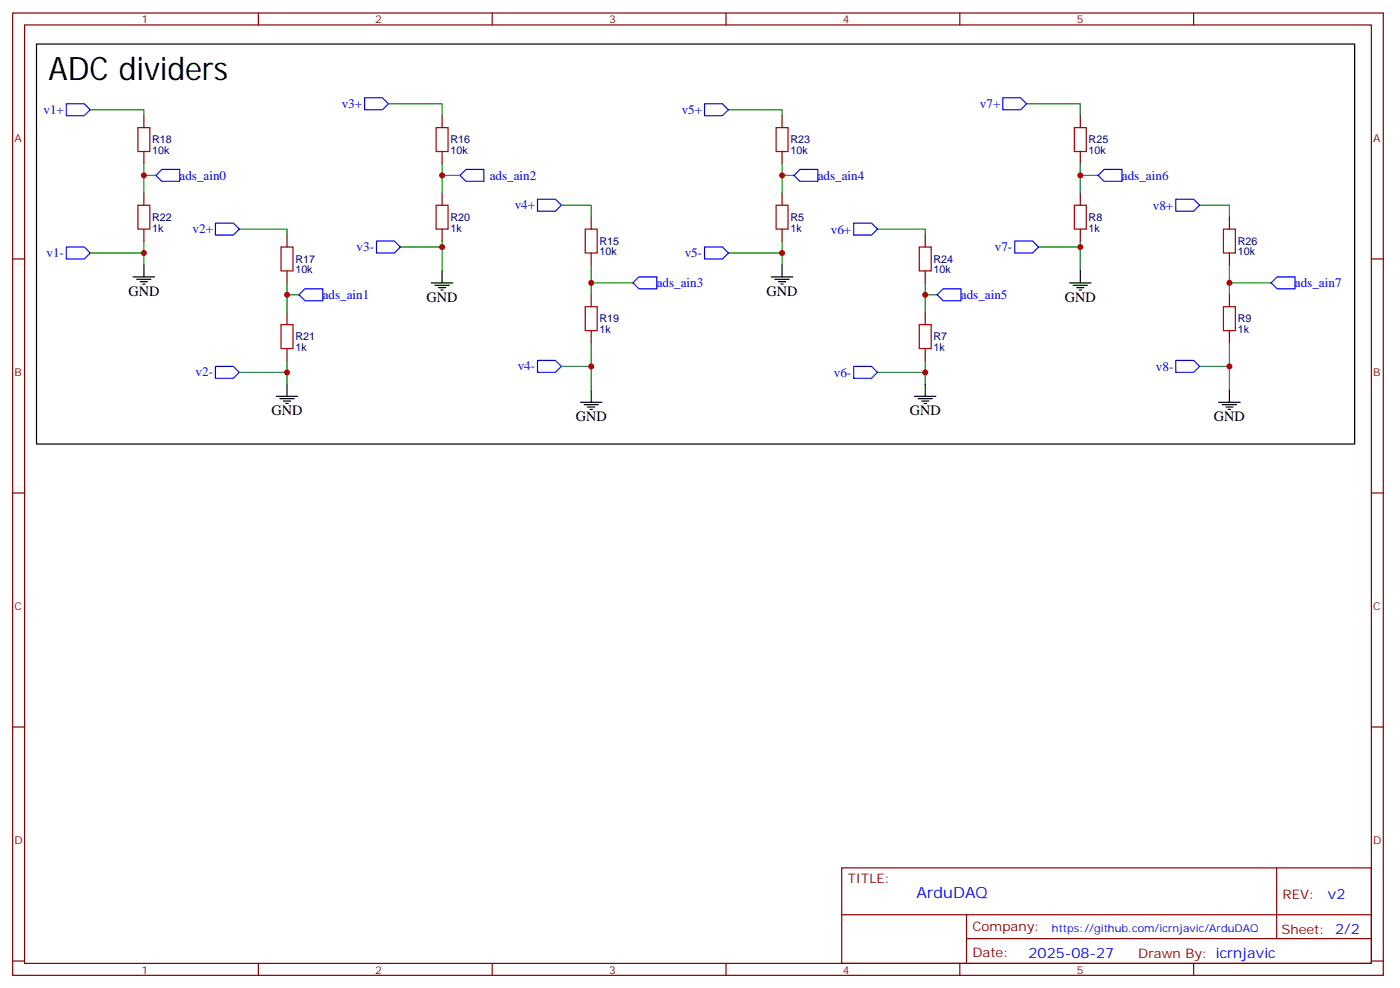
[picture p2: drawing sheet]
<svg xmlns="http://www.w3.org/2000/svg" width="414mm" height="292mm" viewBox="0 0 414 292" stroke-linecap="round" stroke-linejoin="round" font-family="sans-serif">
<g fill="none" stroke="#870000" stroke-width=".35">
<path d="M3.7 3.8h405.4v284.4h-405.4zM7.3 7.4h398.3v277.3h-398.3zM76.4 3.8v3.6M145.6 3.8v3.6M214.7 3.8v3.6M283.8 3.8v3.6M353 3.8v3.6M42.5 34.2v3.5M130.7 34.2v3.5M231.3 34.2v3.5M319.5 34.2v3.5M42.5 44.8v3.5"/>
<path d="M42.5 57.1v3.5M130.7 44.8v3.5M130.7 57.1v3.5M231.3 44.8v3.5M231.3 57.1v3.5M319.5 44.8v3.5M319.5 57.1v3.5M3.7 76.5h3.6M42.5 67.7v3.5M84.9 69.5v3.5M130.7 67.7v3.5M174.8 64.2v3.5"/>
<path d="M174.8 74.8v3.5M231.3 67.7v3.5M273.6 69.5v3.5M319.5 67.7v3.5M363.6 64.2v3.5M363.6 74.8v3.5M405.6 76.5h3.5M84.9 80v3.6M84.9 92.4v3.5M174.8 87.1v3.5M174.8 97.7v3.5M273.6 80v3.6"/>
<path d="M273.6 92.4v3.5M363.6 87.1v3.5M363.6 97.7v3.5M84.9 103v3.5M273.6 103v3.5M3.7 145.7h3.6M405.6 145.7h3.5M3.7 214.8h3.6M405.6 214.8h3.5M248.9 256.4h156.7v28.3h-156.7zM377.5 256.5l.1 20.8M249 270.3h156.4"/>
<path d="M285.8 277.3h119.6M285.8 270.3v14.1M3.7 284h3.6M76.4 284.7v3.5M145.6 284.7v3.5M214.7 284.7v3.5M283.8 284.7v3.5M353 284.7v3.5M405.6 284h3.5"/>
</g>
<g fill="none" stroke="#a10000" stroke-width=".35">
<path d="M40.8 37.7h3.5v7.1h-3.5zM129 37.7h3.5v7.1h-3.5zM229.5 37.7h3.5v7.1h-3.5zM317.7 37.7h3.5v7.1h-3.5zM40.8 60.6h3.5v7.1h-3.5zM83.1 73h3.5v7h-3.5zM129 60.6h3.5v7.1h-3.5zM173.1 67.7h3.5v7.1h-3.5zM229.5 60.6h3.5v7.1h-3.5zM271.9 73h3.5v7h-3.5zM317.7 60.6h3.5v7.1h-3.5zM361.8 67.7h3.5v7.1h-3.5z"/>
<path d="M83.1 95.9h3.5v7.1h-3.5zM173.1 90.6h3.5v7.1h-3.5zM271.9 95.9h3.5v7.1h-3.5zM361.8 90.6h3.5v7.1h-3.5z"/>
</g>
<g fill="none" stroke="#008700" stroke-width=".35">
<path d="M26.7 32.4h15.8v1.8M114.9 30.7h15.8v3.5M215.4 32.4h15.9v1.8M303.6 30.7h15.9v3.5M42.5 48.3v8.8M42.5 51.8h3.6M130.7 48.3v8.8M130.7 51.8h5.3M231.3 51.8h3.5M231.3 48.3v8.8M319.5 51.8h5.3M319.5 48.3v8.8"/>
<path d="M42.5 71.2v3.6h-15.8M42.5 74.8v3.5M70.8 67.7h14.1v1.8M130.7 71.2v1.8h-12.3M130.7 73v7M166 60.6h8.8v3.6M174.8 78.3v8.8M231.3 71.2v3.6h-15.9M231.3 74.8v3.5M259.5 67.7h14.1v1.8M319.5 73v7M319.5 71.2v1.8h-12.4"/>
<path d="M354.8 60.6h8.8v3.6M363.6 78.3v8.8M84.9 83.6v8.8M84.9 87.1h3.5M174.8 83.6h12.4M273.6 87.1h3.5M273.6 83.6v8.8M363.6 83.6h12.3M84.9 106.5v3.5h-14.1M84.9 110v3.6M174.8 101.2v7.1h-8.8M174.8 108.3v7"/>
<path d="M273.6 106.5v3.5h-14.1M273.6 110v3.6M363.6 108.3v7M363.6 101.2v7.1h-8.8"/>
</g>
<g fill="none" stroke="#00f" stroke-width=".35">
<path d="M19.6 30.7h5.3l1.8 1.7-1.8 1.8h-5.3zM107.8 28.9h5.3l1.8 1.8-1.8 1.7h-5.3zM208.4 30.7h5.2l1.8 1.7-1.8 1.8h-5.2zM296.5 28.9h5.3l1.8 1.8-1.8 1.7h-5.3zM47.8 50.1h5.3v3.5h-5.3l-1.7-1.8zM137.8 50.1h5.3v3.5h-5.3l-1.8-1.8zM159 58.9h5.3l1.7 1.7-1.7 1.8h-5.3zM236.6 50.1h5.3v3.5h-5.3l-1.8-1.8zM326.5 50.1h5.3v3.5h-5.3l-1.7-1.8zM347.7 58.9h5.3l1.8 1.7-1.8 1.8h-5.3zM19.6 73h5.3l1.8 1.8-1.8 1.7h-5.3zM63.7 65.9h5.3l1.8 1.8-1.8 1.8h-5.3z"/>
<path d="M111.3 71.2h5.3l1.8 1.8-1.8 1.8h-5.3zM208.4 73h5.2l1.8 1.8-1.8 1.7h-5.2zM252.4 65.9h5.3l1.8 1.8-1.8 1.8h-5.3zM300.1 71.2h5.3l1.7 1.8-1.7 1.8h-5.3zM90.2 85.3h5.3v3.6h-5.3l-1.8-1.8zM188.9 81.8h5.3v3.5h-5.3l-1.7-1.7zM278.9 85.3h5.3v3.6h-5.3l-1.8-1.8zM375.9 83.6l1.8-1.8h5.3v3.5h-5.3zM63.7 108.3h5.3l1.8 1.7-1.8 1.8h-5.3zM159 106.5h5.3l1.7 1.8-1.7 1.7h-5.3zM252.4 108.3h5.3l1.8 1.7-1.8 1.8h-5.3zM347.7 106.5h5.3l1.8 1.8-1.8 1.7h-5.3z"/>
</g>
<g fill="none" stroke="#000" stroke-width=".35">
<path d="M10.8 13h389.8v118.2h-389.8zM42.5 78.3v3.5M231.3 78.3v3.5M39.4 81.8h6.3M40.4 82.5h4.3M41.5 83.2h2.1M42.2 83.9h.7M127.6 83.6h6.3M128.6 84.3h4.3M129.7 85h2.1M130.4 85.7h.7M130.7 80v3.6"/>
<path d="M228.1 81.8h6.4M229.2 82.5h4.2M230.2 83.2h2.1M230.9 83.9h.7M316.3 83.6h6.4M317.4 84.3h4.2M318.4 85h2.1M319.1 85.7h.7M319.5 80v3.6M81.7 117.1h6.4M82.8 117.8h4.2M83.8 118.5h2.1"/>
<path d="M84.5 119.2h.7M84.9 113.6v3.5M171.7 118.9h6.3M172.7 119.6h4.3M174.8 115.3v3.6M270.4 117.1h6.4M271.5 117.8h4.2M272.6 118.5h2.1M273.3 119.2h.7M273.6 113.6v3.5M360.4 118.9h6.3M361.5 119.6h4.2"/>
<path d="M363.6 115.3v3.6M173.8 120.3h2.1M174.5 121h.7M362.5 120.3h2.1M363.2 121h.7"/>
</g>
<g fill="#c00">
<circle cx="42.5" cy="74.8" r=".88"/>
<circle cx="84.9" cy="110" r=".88"/>
<circle cx="130.7" cy="73" r=".88"/>
<circle cx="174.8" cy="108.3" r=".88"/>
<circle cx="42.5" cy="51.8" r=".88"/>
<circle cx="84.9" cy="87.1" r=".88"/>
<circle cx="130.7" cy="51.8" r=".88"/>
<circle cx="174.8" cy="83.6" r=".88"/>
<circle cx="363.6" cy="83.6" r=".88"/>
<circle cx="319.5" cy="51.8" r=".88"/>
<circle cx="273.6" cy="87.1" r=".88"/>
<circle cx="231.3" cy="51.8" r=".88"/>
<circle cx="363.6" cy="108.3" r=".88"/>
<circle cx="319.5" cy="73" r=".88"/>
<circle cx="273.6" cy="110" r=".88"/>
<circle cx="231.3" cy="74.8" r=".88"/>
</g>
<text font-size="9.5" x="14.3" y="23.6">ADC dividers</text>
<text font-size="4.6" fill="#00f" x="271" y="265.5">ArduDAQ</text>
<g font-size="4.2">
<text x="38" y="87.5">GND</text>
<text x="126.2" y="89.2">GND</text>
<text x="226.7" y="87.5">GND</text>
<text x="314.9" y="89.2">GND</text>
<text x="80.3" y="122.7">GND</text>
<text x="170.3" y="124.5">GND</text>
<text x="269" y="122.7">GND</text>
<text x="359" y="124.5">GND</text>
</g>
<g font-size="4.2" fill="#00f">
<text x="392.7" y="265.7">v2</text>
<text x="304.2" y="283.1">2025-08-27</text>
</g>
<g font-size="3.9" fill="#00f">
<text x="12.9" y="33.6">v1+</text>
<text x="101" y="31.8">v3+</text>
<text x="201.6" y="33.7">v5+</text>
<text x="289.8" y="31.9">v7+</text>
<text x="53.1" y="53.1">ads_ain0</text>
<text x="144.8" y="53.1">ads_ain2</text>
<text x="241.8" y="53.1">ads_ain4</text>
<text x="331.8" y="53.1">ads_ain6</text>
<text x="152.2" y="61.8">v4+</text>
<text x="340.9" y="61.9">v8+</text>
<text x="57" y="68.9">v2+</text>
<text x="245.7" y="69">v6+</text>
<text x="13.7" y="75.9">v1-</text>
<text x="105.5" y="74.2">v3-</text>
<text x="202.5" y="76.1">v5-</text>
<text x="294.2" y="74.3">v7-</text>
<text x="95.4" y="88.4">ads_ain1</text>
<text x="194.2" y="84.9">ads_ain3</text>
<text x="284.2" y="88.4">ads_ain5</text>
<text x="382.9" y="84.9">ads_ain7</text>
<text x="57.8" y="111.2">v2-</text>
<text x="153.1" y="109.4">v4-</text>
<text x="246.6" y="111.3">v6-</text>
<text x="341.8" y="109.5">v8-</text>
</g>
<g font-size="3.9" fill="#800">
<text x="250.7" y="261">TITLE:</text>
<text x="379.3" y="265.7">REV:</text>
<text x="287.6" y="275.2">Company:</text>
<text x="379" y="275.8">Sheet: 2/2</text>
<text x="287.6" y="282.9">Date:</text>
<text x="336.6" y="283">Drawn By: icrnjavic</text>
</g>
<g font-size="3.2" fill="#800">
<text x="41.8" y="6.8">1</text>
<text x="111" y="6.8">2</text>
<text x="180.1" y="6.8">3</text>
<text x="249.3" y="6.8">4</text>
<text x="318.4" y="6.8">5</text>
<text x="4.3" y="41.9">A</text>
<text x="406.1" y="41.9">A</text>
<text x="4.3" y="111.1">B</text>
<text x="406.1" y="111.1">B</text>
<text x="4.3" y="180.2">C</text>
<text x="406.1" y="180.2">C</text>
<text x="4.3" y="249.4">D</text>
<text x="406.1" y="249.4">D</text>
<text x="41.8" y="287.7">1</text>
<text x="111" y="287.7">2</text>
<text x="180.1" y="287.7">3</text>
<text x="249.3" y="287.7">4</text>
<text x="318.4" y="287.7">5</text>
</g>
<g font-size="3.2" fill="#000080">
<text x="45" y="45.5">10k</text>
<text x="45" y="42.3">R18</text>
<text x="133.2" y="45.5">10k</text>
<text x="133.2" y="42.3">R16</text>
<text x="233.8" y="45.5">10k</text>
<text x="233.8" y="42.3">R23</text>
<text x="321.9" y="45.5">10k</text>
<text x="321.9" y="42.3">R25</text>
<text x="45" y="65.2">R22</text>
<text x="133.2" y="65.2">R20</text>
<text x="233.8" y="65.2">R5</text>
<text x="321.9" y="65.2">R8</text>
<text x="45" y="68.4">1k</text>
<text x="133.2" y="68.4">1k</text>
<text x="233.8" y="68.4">1k</text>
<text x="321.9" y="68.4">1k</text>
<text x="87.3" y="77.6">R17</text>
<text x="177.3" y="75.5">10k</text>
<text x="177.3" y="72.3">R15</text>
<text x="276.1" y="77.6">R24</text>
<text x="366" y="75.5">10k</text>
<text x="366" y="72.3">R26</text>
<text x="87.3" y="80.8">10k</text>
<text x="276.1" y="80.8">10k</text>
<text x="177.3" y="95.2">R19</text>
<text x="366" y="95.2">R9</text>
<text x="87.3" y="100.5">R21</text>
<text x="177.3" y="98.4">1k</text>
<text x="276.1" y="100.5">R7</text>
<text x="366" y="98.4">1k</text>
<text x="87.3" y="103.7">1k</text>
<text x="276.1" y="103.7">1k</text>
</g>
<text font-size="3.2" fill="#00f" x="311.1" y="275.3">https://github.com/icrnjavic/ArduDAQ</text>
</svg>
